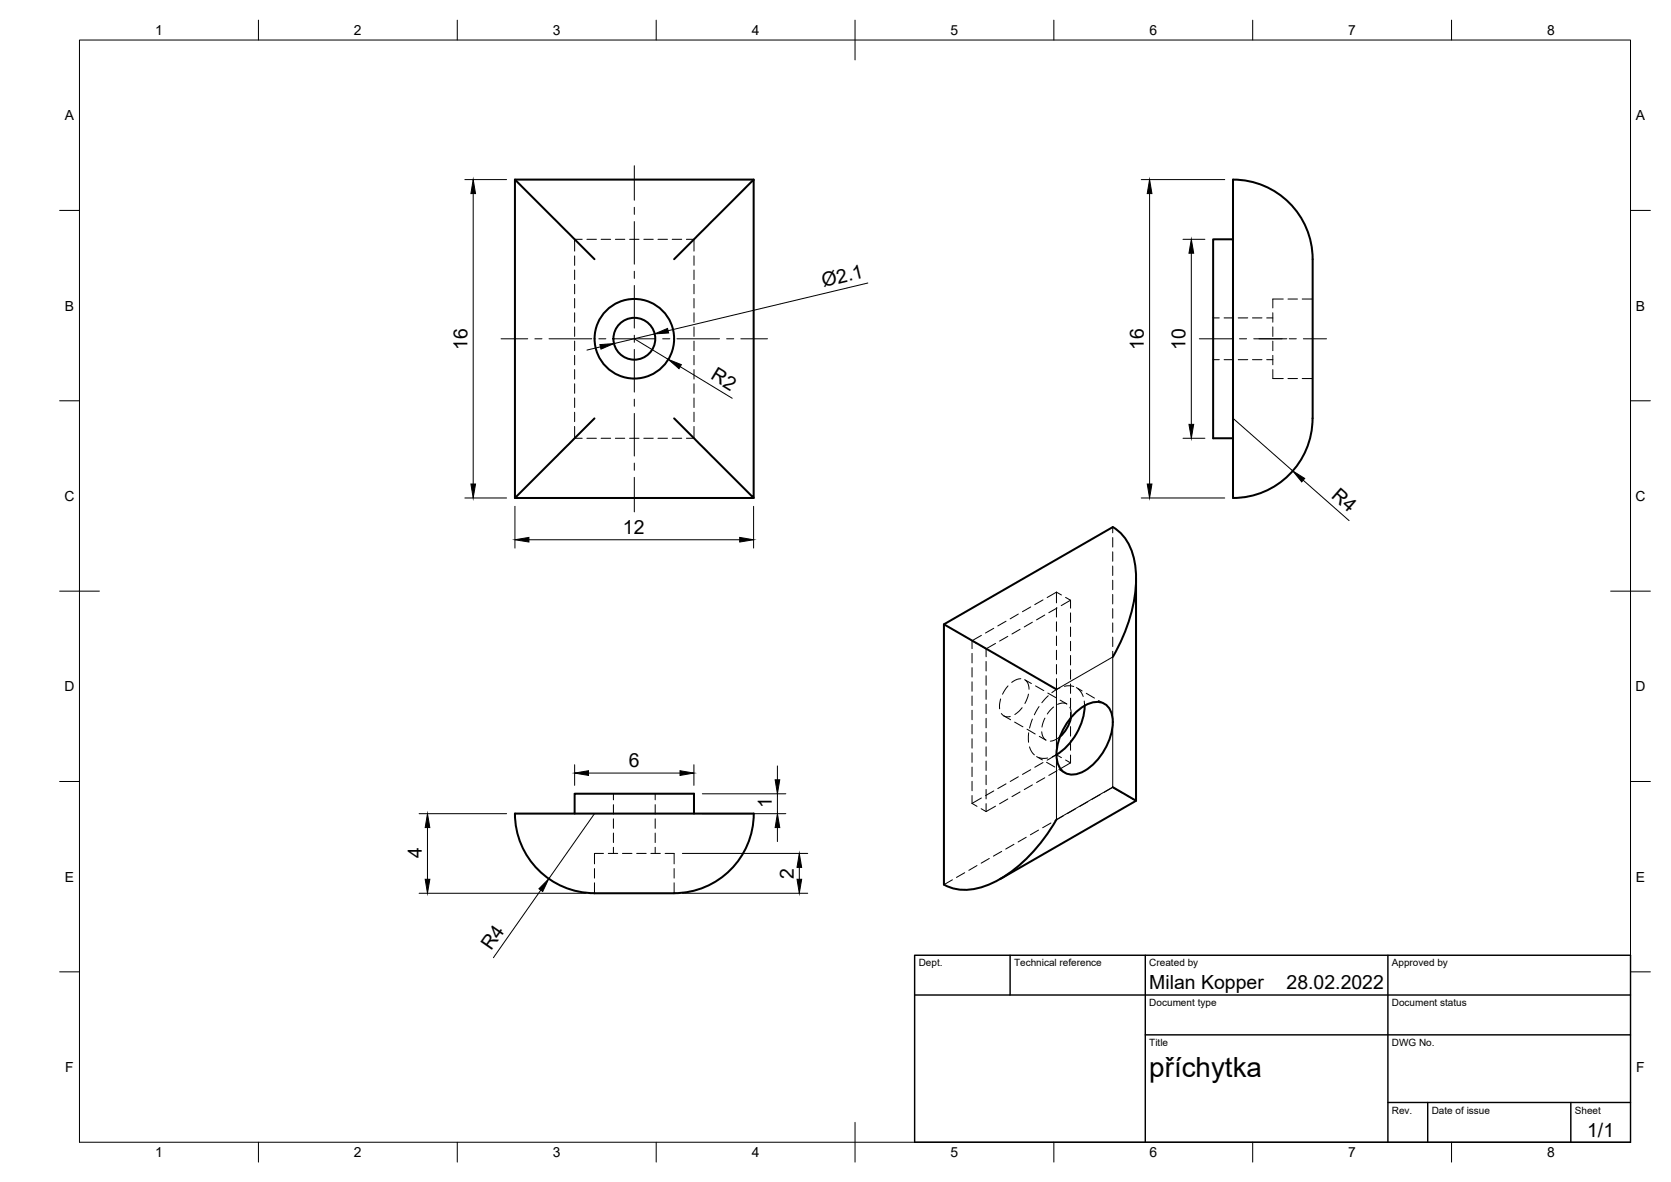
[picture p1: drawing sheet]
<svg xmlns="http://www.w3.org/2000/svg" width="420mm" height="297mm" viewBox="0 0 420 297" stroke-linecap="round" stroke-linejoin="round" font-family="sans-serif">
<!-- layer: Visible -->
<g fill="none" stroke="#000" stroke-width=".51">
<path d="M129.5 45.1h60M149.5 65.1l-20-20v80M169.5 65.1l20-20v80l-20-20M310 60.1h-5v50h5M149.5 105.1l-20 20h60M330 105.1a20 20 0 0 1-20 20v-80a20 20 0 0 1 20.1 20v40M237.3 156.9l28.3 16.3M285.6 145.4v55.8l-34.1 19.7M270 179.6a8.4 8.4 0 0 1 6.6-3.2 4 4 0 0 1 3.1 3.9 15 15 0 0 1-8 13.9 4 4 0 0 1-6-3.4 15 15 0 0 1 4.3-11.2zM272.7 177.4a15.6 15.6 0 0 1-7 12.2M279.8 165.1a38.9 38.9 0 0 0 5.7-22.4 12.8 12.8 0 0 0-5.7-10.3l-42.5 24.5v65.4M269.3 180.4a8.7 8.7 0 0 1-2.8 4.7"/>
<path d="M279.8 197.8l5.9 3.4M129.5 204.5h60M129.5 204.4a20 20 0 0 0 20 20.1h20M144.5 204.5v-5h30v5M189.5 204.4a20 20 0 0 1-20 20.1M265.6 205.9a38.9 38.9 0 0 1-16.5 16.2 12.9 12.9 0 0 1-11.8 .2"/>
<circle cx="159.5" cy="85.1" r="5.3"/>
<circle cx="159.5" cy="85.1" r="10"/>
</g>
<!-- layer: Hidden -->
<g fill="none" stroke="#000" stroke-width=".25">
<path d="M144.5 64.3v2.4M144.5 67.9v2.4M144.5 71.4v2.4M144.5 75v2.4M144.5 78.6v2.4M146.4 60.1h-1.9v3M147.6 60.1h2.4M151.2 60.1h2.3M154.7 60.1h2.4M158.3 60.1h2.4M161.9 60.1h2.4M165.4 60.1h2.4"/>
<path d="M169 60.1h2.4M172.6 60.1h1.9v3M174.5 64.3v2.4M174.5 67.9v2.4M174.5 71.4v2.4M174.5 75v2.4M174.5 78.6v2.4M305 79.9h1.6M307.8 79.9h2.4M311.3 79.9h2.4M314.9 79.9h2.4M318.5 79.9h1.5"/>
<path d="M320 78.6v2.4M322.7 75.1h-2.7v2.3M323.8 75.1h2.4M327.4 75.1h2.7M144.5 82.2v2.3M144.5 85.7v2.4M144.5 89.3v2.4M144.5 92.9v2.4M144.5 96.4v2.4M174.5 82.2v2.3M174.5 85.7v2.4M174.5 89.3v2.4"/>
<path d="M174.5 92.9v2.4M174.5 96.4v2.4M305 90.4h1.6M307.8 90.4h2.4M311.3 90.4h2.4M314.9 90.4h2.4M318.5 90.4h1.5M320 92.9v2.2h2.7M320 89.3v2.4M320 85.7v2.4M320 82.2v2.3M323.8 95.1h2.4"/>
<path d="M327.4 95.1h2.7M144.5 100v2.4M144.5 103.6v2.4M144.5 107.2v2.9h1.9M147.6 110.1h2.4M151.2 110.1h2.3M154.7 110.1h2.4M158.3 110.1h2.4M161.9 110.1h2.4M165.4 110.1h2.4M169 110.1h2.4M174.5 100v2.4"/>
<path d="M174.5 103.6v2.4M174.5 107.2v2.9h-1.9M279.8 132.5v1.4M279.8 135.1v2.4M279.8 138.7v2.3M246.8 159.7l-2.4 1.3v2M249.9 157.9l-2.1 1.2M253 156.1l-2.1 1.2M253.4 159.9l-2.1 1.2M256.1 154.3l-2.1 1.2M256.5 158.1l-2.1 1.2M259.2 152.5l-2.1 1.2"/>
<path d="M259.6 156.4l-2.1 1.2M262.3 150.8l-2.1 1.1M262.7 154.6l-2.1 1.2M265.6 148.8v2.7M265.6 152.7v2.4M265.6 156.3v2.4M265.6 159.8v2.4M265.6 148.8l1.3 .7M265.6 148.8l-2.3 1.4M265.8 152.8l-2.1 1.2M267.9 150.1l1.3 .7M269.2 150.8v2"/>
<path d="M269.2 154v2.4M269.2 157.6v2.4M269.2 150.8l-2.4 1.4M279.8 142.2v2.4M279.8 145.8v2.4M279.8 149.4v2.4M279.8 153v2.3M279.8 156.5v2.4M244.4 161l1.3 .7M244.4 164.2v2.4M244.4 167.8v2.3M244.4 171.4v2.3"/>
<path d="M244.4 174.9v2.4M244.4 178.5v2.4M246.7 162.3l1.2 .8M247.9 163.1v1.9M247.9 166.2v2.4M247.9 169.8v2.4M247.9 173.4v2.4M247.9 177v2.3M250.3 161.7l-2.4 1.4M251.6 175.6l-.3 1.3 .1 1.2M251.8 179.3l.9 .7 1.3 .1M252.4 179.9l1.7 1"/>
<path d="M253.4 172.4l-1.3 2.1M256.7 170.6l-1 .1-1.3 .8M257 177.8l-1.8 1.8M257.6 170.8l1.7 1M257.9 170.9l.6 .9 .2 1.4M258.6 174.4l-.9 2.4M260.4 172.4l2 1.2M261.3 177.6l-1.2 2M263.5 174.2l2 1.2M263.6 174.8l-1.6 1.8M264.9 177.7l-1.6 1.7M265.6 163.4v2.4"/>
<path d="M265.6 167v2.4M265.6 170.5v2.8M266.5 172.9l-2 1.2M266.6 175.9l1.7 1M267.6 172.5l1.3-.2 1.1 .2M268.2 176.9l-1.1-.2-1.2 .3M269 177.7l.3 1-.1 1.7M269.2 161.2v2.3M269.2 164.7v2.4M269.2 168.3v2.4M269.2 171.9v2.4M269.2 175.5v2.3"/>
<path d="M269.2 179v2.4M270.6 172.8l1.5 .8M271 173.1l.7 .6 .7 1.3M272.6 176.2l.1 1.2M273.1 174.2l2.1 1.2M276.2 176l1.5 .9M279.8 160.1v2.4M279.8 163.7v1.4M154.2 199.5v1.5M164.7 199.5v1.5M244.4 182.1v2.3M244.4 185.6v2.4"/>
<path d="M244.4 189.2v2.4M244.4 192.8v2.4M244.4 196.3v2.4M244.4 199.9v2M247.9 180.5v2.4M247.9 184.1v2.4M247.9 187.7v2.3M247.9 191.2v2.4M247.9 194.8v2.4M247.9 198.4v2.4M249.9 198.8l-2.1 1.1M253 197l-2.1 1.2"/>
<path d="M255.1 181.5l2.1 1.2M256.1 195.2l-2.1 1.2M256.5 199l-2.1 1.2M258.2 183.2l2.1 1.3M258.7 184.2l-.1 2.3M258.9 187.7l.5 1.2 .7 .8M259.2 193.4l-2.1 1.2M259.6 180.7l-.7 2.3M259.6 197.2l-2.1 1.2M260.6 190.1l1.5 .9M261.1 190.3l.9 .3 1.4-.1M261.3 185l1.7 1"/>
<path d="M261.9 183.9l.4 1.3 .7 .8M262.3 191.6l-2.1 1.2M262.7 195.5l-2.1 1.1M262.7 180.5l-.7 2.2M263.1 191.6l2.1 1.2M265.6 189.6l-1 .6M265.8 193.7l-2.1 1.2M266.3 193.4l1.4 .8M266.5 185.1l-.9 .7-1.5 .5M266.9 190.4l-1.3-.7-2.3 1.3M267.9 191l1.3 .7M269.2 182.6v2.4"/>
<path d="M269.2 186.2v2.3M269.2 189.7v2M269.2 191.7l-2.4 1.4M276.6 199.7l-2 1.2M279.8 197.9l2.4 1.4M279.8 197.8v.1M279.8 197.9l-2.1 1.2M283.2 199.9l2.4 1.3M149.5 218.3v2.4M151.7 214.5h-2.2v2.6M153 214.5h2.3M154.2 202.2v2.4"/>
<path d="M154.2 205.8v2.4M154.2 209.3v2.4M154.2 212.9v1.6M156.5 214.5h2.4M160.1 214.5h2.4M163.7 214.5h2.3M164.7 202.2v2.4M164.7 205.8v2.4M164.7 209.3v2.4M164.7 212.9v1.6M167.2 214.5h2.3v2.6M169.5 218.3v2.4"/>
<path d="M242.6 219.3l-2.1 1.2M244.4 201.9l1.3 .7M245.7 217.5l-2.1 1.2M246.7 203.2l1.2 .7M246.8 200.5l-2.4 1.4M247.9 202v1.9M248.8 215.7l-2.1 1.2M250.3 202.6l-2.4 1.3M251.9 214l-2.1 1.1M253.4 200.8l-2.1 1.2M255 212.2l-2.1 1.2M258 210.4l-2 1.2"/>
<path d="M261.1 208.6l-2 1.2M264.2 206.8l-2 1.2M267.3 205l-2 1.2M270.4 203.3l-2 1.2M273.5 201.5l-2 1.2M149.5 221.9v2.6M169.5 221.9v2.6M239.5 221.1l-2.2 1.2"/>
</g>
<!-- layer: Visible Narrow -->
<path d="M265.6 173.3l14.2-8.2v32.7l-14.2 8.2z" fill="none" stroke="#000" stroke-width=".25"/>
<!-- layer: Border -->
<g fill="none" stroke="#000" stroke-width=".25">
<path d="M20 10.1h390v276.9h-390zM65 5.1v5M115 5.1v5M165 5.1v5M215 5.1v10M265 5.1v5M315 5.1v5M365 5.1v5M15 52.9h5M410 52.9h5M15 100.7h5M410 100.7h5"/>
<path d="M15 148.6h10M405 148.6h10M15 196.4h5M410 196.4h5M15 244.2h5M410 244.2h5M65 287v5M115 287v5M165 287v5M215 282.1v9.9M265 287v5M315 287v5"/>
<path d="M365 287v5"/>
</g>
<!-- layer: TitleBlock -->
<path d="M230 240.1h180v46.9h-180zM230 250h180M254 240.1v9.9M288 240.1v46.9M349 240.1v46.9M288 260.1h122M349 277.1h61M359 277.1v9.9M395 277.1v9.9" fill="none" stroke="#000" stroke-width=".36"/>
<!-- layer: Dimensions -->
<g fill="none" stroke="#000" stroke-width=".25">
<path d="M116.9 45.1h10.5M119 48.6v73M287 45.1h21M289.1 48.6v73M218.2 71.1l-50.2 12M297.5 60.1h5.5M299.6 63.6v43M151 87.2l-3.4 .8M159.5 85.1l8.5 5.2M164.6 83.9l-10.2 2.4M171 92.1l13.1 8M297.5 110.1h5.5"/>
<path d="M310 105.1l15.1 13.2M116.9 125.1h10.5M129.5 127.2v10.5M133 135.6h53M189.5 127.2v10.5M287 125.1h21M327.7 120.7l11.5 10.1M144.5 192.2v5.2M148 194.3h23M174.5 192.2v5.2M176.6 199.5h21M195.5 192.5v3.5"/>
<path d="M195.5 199.5v5M105.4 204.5h22M107.5 208v13M149.5 204.5l-11.5 16.3M171.6 214.5h31.5M176.6 204.5h21M195.5 208v3.5M201 218v3M105.4 224.5h42M136 223.7l-11.9 17M171.6 224.5h31.5"/>
</g>
<g fill="#000" stroke="#000" stroke-width=".25">
<path d="M119 45.1l.6 3.5h-1.2zM289.1 45.1l.5 3.5h-1.1zM299.6 60.1l.5 3.5h-1.1zM150.8 86.6l3.6-.3-3.3 1.4zM164.6 83.9l3.3-1.4 .2 1.2zM168 90.3l3.3 1.3-.6 1.1zM299 106.6h1.1l-.5 3.5zM118.4 121.6h1.2l-.6 3.5zM129.5 135.6l3.5-.5v1.1zM186 135.1l3.5 .5-3.5 .6zM288.5 121.6h1.1l-.5 3.5zM325.1 118.3l3 1.9-.8 .9z"/>
<path d="M144.5 194.3l3.5-.6v1.2zM171 193.7l3.5 .6-3.5 .6zM194.9 196h1.2l-.6 3.5zM107.5 204.5l.6 3.5h-1.2zM195.5 204.5l.6 3.5h-1.2zM201 214.5l.6 3.5h-1.2zM106.9 221h1.2l-.6 3.5zM138 220.8l-1.5 3.2-1-.6zM200.4 221h1.2l-.6 3.5z"/>
</g>
<!-- layer: Center Lines -->
<g fill="none" stroke="#000" stroke-width=".25">
<path d="M159.5 41.6v8.7M159.5 52.1v1.8M159.5 55.7v10.7M159.5 68.2v1.8M159.5 71.7v10.8M126 85.1h6.7M134.5 85.1h1.8M138 85.1h10.8M150.6 85.1h1.7M154.1 85.1h10.7M159.5 84.3v1.7M159.5 87.8v10.7"/>
<path d="M166.6 85.1h1.8M170.2 85.1h10.7M182.7 85.1h1.8M186.3 85.1h6.7M301.6 85.1h8.3M311.7 85.1h1.7M315.2 85.1h8.4M324.2 85.1h1.7M327.7 85.1h5.8M159.5 100.3v1.8M159.5 103.9v10.7M159.5 116.4v1.8"/>
<path d="M159.5 120v8.6"/>
</g>
<text font-size="7" x="289" y="270.6">příchytka</text>
<g font-size="4.9">
<text x="207.1" y="72.2" transform="rotate(-13 207.1 72.2)">Ø2.1</text>
<text x="117.5" y="88" transform="rotate(-90 117.5 88)">16</text>
<text x="287.6" y="88" transform="rotate(-90 287.6 88)">16</text>
<text x="298.1" y="88" transform="rotate(-90 298.1 88)">10</text>
<text x="178.5" y="95.1" transform="rotate(31 178.5 95.1)">R2</text>
<text x="334.6" y="124.9" transform="rotate(41 334.6 124.9)">R4</text>
<text x="156.6" y="134.2">12</text>
<text x="158.1" y="192.8">6</text>
<text x="194.1" y="203.1" transform="rotate(-90 194.1 203.1)">1</text>
<text x="106.1" y="215.7" transform="rotate(-90 106.1 215.7)">4</text>
<text x="199.6" y="220.8" transform="rotate(-90 199.6 220.8)">2</text>
<text x="123.5" y="239" transform="rotate(-55 123.5 239)">R4</text>
<text x="289" y="248.5">Milan Kopper</text>
<text x="323.5" y="248.5">28.02.2022</text>
<text x="399.1" y="285.7">1/1</text>
</g>
<g font-size="3.5">
<text x="39" y="8.8">1</text>
<text x="89" y="8.8">2</text>
<text x="139" y="8.8">3</text>
<text x="189" y="8.8">4</text>
<text x="239" y="8.8">5</text>
<text x="289" y="8.8">6</text>
<text x="339" y="8.8">7</text>
<text x="389" y="8.8">8</text>
<text x="16.3" y="30.2">A</text>
<text x="411.3" y="30.2">A</text>
<text x="16.3" y="78">B</text>
<text x="411.3" y="78">B</text>
<text x="16.2" y="125.9">C</text>
<text x="411.2" y="125.9">C</text>
<text x="16.2" y="173.7">D</text>
<text x="411.2" y="173.7">D</text>
<text x="16.3" y="221.6">E</text>
<text x="411.3" y="221.6">E</text>
<text x="16.4" y="269.4">F</text>
<text x="411.4" y="269.4">F</text>
<text x="39" y="290.8">1</text>
<text x="89" y="290.8">2</text>
<text x="139" y="290.8">3</text>
<text x="189" y="290.8">4</text>
<text x="239" y="290.8">5</text>
<text x="289" y="290.8">6</text>
<text x="339" y="290.8">7</text>
<text x="389" y="290.8">8</text>
</g>
<g font-size="2.5">
<text x="231" y="242.9">Dept.</text>
<text x="255" y="242.9">Technical reference</text>
<text x="289" y="242.9">Created by</text>
<text x="350" y="242.9">Approved by</text>
<text x="289" y="252.8">Document type</text>
<text x="350" y="252.8">Document status</text>
<text x="289" y="262.9">Title</text>
<text x="350" y="262.9">DWG No.</text>
<text x="350" y="279.9">Rev.</text>
<text x="360" y="279.9">Date of issue</text>
<text x="396" y="279.9">Sheet</text>
</g>
</svg>
